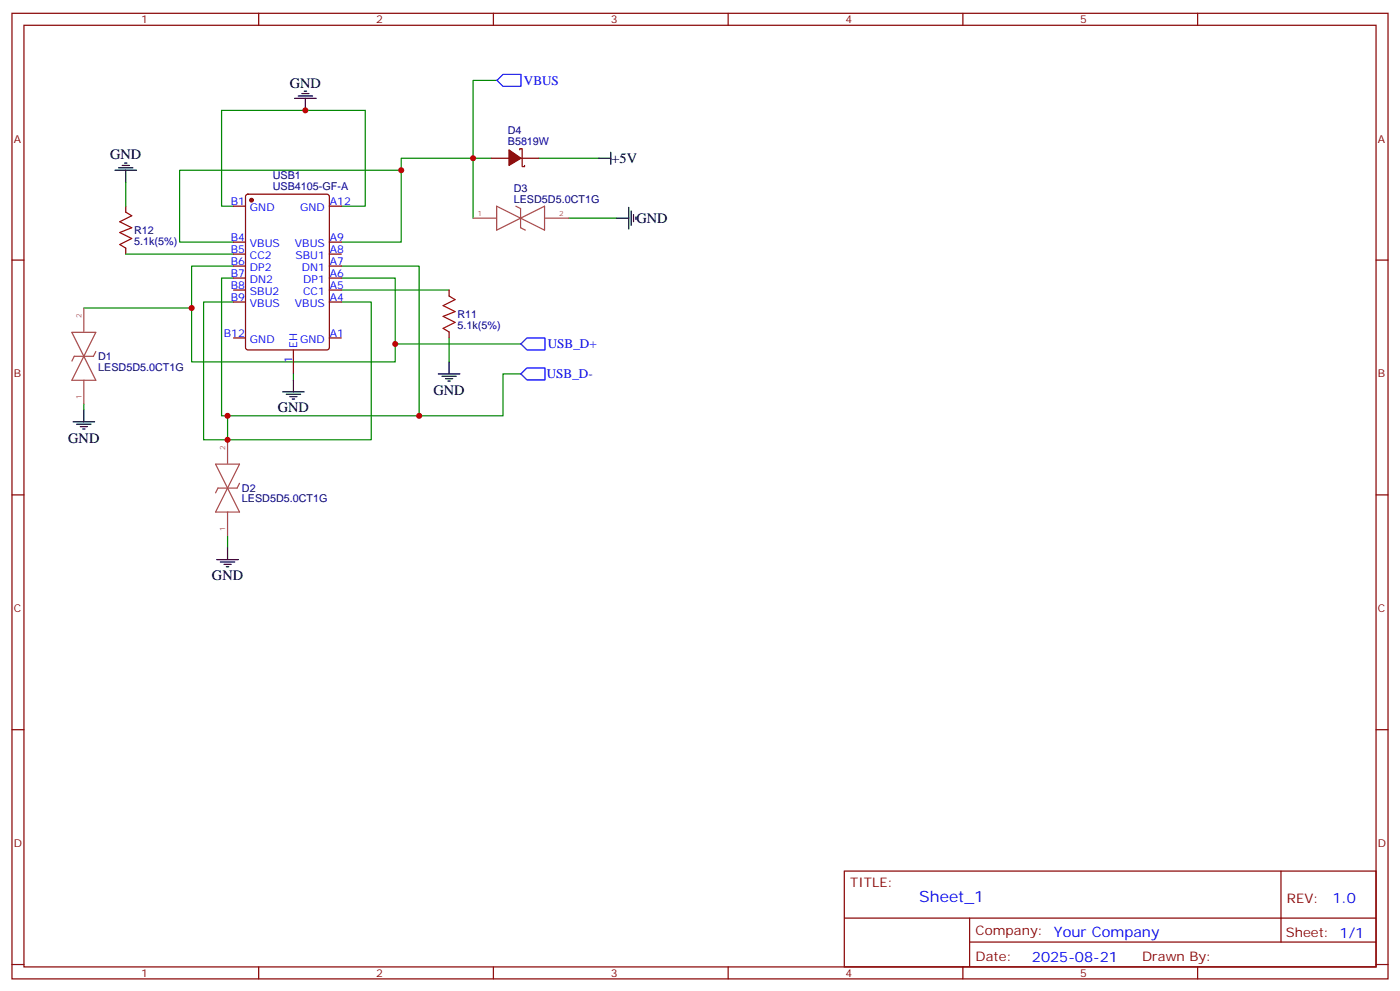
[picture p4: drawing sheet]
<svg xmlns="http://www.w3.org/2000/svg" width="412mm" height="292mm" viewBox="0 0 412 292" stroke-linecap="round" stroke-linejoin="round" font-family="sans-serif">
<g fill="none" stroke="#870000" stroke-width=".35">
<path d="M3.5 3.9h405.4v284.4h-405.4zM7.1 7.4h398.2v277.3h-398.2zM76.2 3.9v3.5M145.3 3.9v3.5M214.5 3.9v3.5M283.6 3.9v3.5M352.8 3.9v3.5M72.6 57.4l.4-.2h23.3l.7 .4v44.7l-.4 .7h-23.6l-.6-.4-.1-44.7zM144.6 46.6h5.3M153.1 44.1v-.3h.7v5.3h.7v-.4M153.5 46.6h5.2M3.5 76.6h3.6"/>
<path d="M37 60.7v1.8M37 73.1v1.7M68.8 60.7h3.5M68.8 71.3h3.5M68.8 74.8h3.5M68.8 78.4h3.5M97 60.7h3.5M97 71.3h3.5M97 74.8h3.5M97 78.4h3.5M405.3 76.6h3.6M68.8 81.9h3.5"/>
<path d="M68.8 85.4h3.5M68.8 88.9h3.5M68.8 99.5h3.5M97 81.9h3.5M97 85.4h3.5M97 88.9h3.5M97 99.5h3.5M132.3 85.4v1.8M132.3 97.8v1.7M86.4 103v7.1M3.5 145.7h3.6M405.3 145.7h3.6"/>
<path d="M3.5 214.9h3.6M405.3 214.9h3.6M248.7 256.5h156.6v28.2h-156.6zM377.3 256.5v20.9M248.7 270.4h156.5M285.6 277.4h119.6M285.6 270.4v14.1M3.5 284h3.6M76.2 284.7v3.6M145.3 284.7v3.6M214.5 284.7v3.6M283.6 284.7v3.6"/>
<path d="M352.8 284.7v3.6M405.3 284h3.6"/>
</g>
<g fill="none" stroke="#008700" stroke-width=".35">
<path d="M146.4 23.7h-7.1v22.9h-21.1v3.5M37 53.7v7M144.6 46.6h-5.3v17.6M158.7 46.6h17.7M37 74.8h31.8M68.8 78.4h-12.4v28.2h60v-24.7h-15.9M68.8 71.3h-15.9v-21.2h65.3v21.2h-17.7M68.8 60.7h-3.5v-28.2h42.3v28.2h-7.1M100.5 78.4h23v44h-58.2v-40.5h3.5M167.6 64.2h14.1M24.7 90.7h31.7M68.8 88.9h-8.8v40.6h49.4v-40.6h-8.9"/>
<path d="M100.5 85.4h31.8M132.3 99.5v7.1M24.7 118.9v1.8M86.4 110.1v1.8M116.4 101.3h37.1M153.5 110.1h-5.3v12.3h-24.7M67 122.4v7.1M67 157.7v3.6"/>
</g>
<g fill="none" stroke="#000" stroke-width=".35">
<path d="M86.8 29h6.3M87.8 28.3h4.3M88.9 27.6h2.1M89.6 26.8h.7M90 29v3.5M33.9 50.1h6.3M34.9 49.4h4.3M36 48.7h2.1M36.7 48h.7M37 50.1v3.6M176.4 46.6h3.5M179.9 44.8v3.6"/>
<path d="M181.7 64.2h3.5M185.2 61.1v6.3M185.9 62.1v4.3M186.6 63.2v2.1M187.3 63.9v.7M83.3 115.4h6.3M84.3 116.1h4.2M85.4 116.8h2.1M86.1 117.5h.7M86.4 111.9v3.5M129.1 110.1h6.4M130.2 110.8h4.2"/>
<path d="M131.2 111.5h2.1M131.9 112.2h.7M132.3 106.6v3.5M21.5 124.2h6.4M22.6 124.9h4.2M23.6 125.6h2.2M24.3 126.3h.7M24.7 120.7v3.5M63.9 164.8h6.3M64.9 165.5h4.2M66 166.2h2.1M66.7 166.9h.7"/>
<path d="M67 161.3v3.5"/>
</g>
<path d="M148.2 21.9h5.3v3.5h-5.3l-1.8-1.7zM153.5 110.1l1.7-1.8h5.3v3.6h-5.3zM153.5 101.3l1.7-1.8h5.3v3.5h-5.3z" fill="none" stroke="#00f" stroke-width=".35"/>
<g fill="#870000" stroke="#870000" stroke-width=".35">
<path d="M149.9 44.1l3.6 2.5-3.6 2.1z"/>
<circle cx="74.1" cy="58.9" r=".53"/>
</g>
<path d="M37 62.5l1.8 1-3.5 1.8 3.5 1.8-3.5 1.4 3.5 1.7-3.5 1.8 1.7 1.1M132.3 87.2l1.8 1-3.6 1.8 3.6 1.8-3.6 1.4 3.6 1.7-3.6 1.8 1.8 1.1" fill="none" stroke="#a10000" stroke-width=".35"/>
<path d="M139.3 64.2h7M146.3 60.7l14.1 7.1v-7.1l-14.1 7.1zM151.9 60.7l1.4 .7v5.7l1.5 .7M160.6 64.2h7M21.2 97.9l7 14.1h-7l7-14.1zM24.7 90.7v6.9M24.7 112v6.9M28.2 103.5l-.7 1.4h-5.6l-.7 1.4M63.5 136.7l7.1 14.1h-7.1l7.1-14.1zM67 129.5v6.9M67 150.8v6.9M70.6 142.3l-.8 1.4h-5.6l-.7 1.4" fill="none" stroke="#a64a4a" stroke-width=".35"/>
<g fill="#c00">
<circle cx="139.3" cy="46.6" r=".88"/>
<circle cx="118.2" cy="50.1" r=".88"/>
<circle cx="67" cy="129.5" r=".88"/>
<circle cx="123.5" cy="122.4" r=".88"/>
<circle cx="116.4" cy="101.3" r=".88"/>
<circle cx="67" cy="122.4" r=".88"/>
<circle cx="56.4" cy="90.7" r=".88"/>
<circle cx="90" cy="32.5" r=".88"/>
</g>
<text font-size="4.6" fill="#00f" x="270.8" y="265.5">Sheet_1</text>
<g font-size="4.2">
<text x="85.4" y="25.8">GND</text>
<text x="32.5" y="46.9">GND</text>
<text x="180.1" y="48">+5V</text>
<text x="187.5" y="65.7">GND</text>
<text x="127.7" y="116.2">GND</text>
<text x="81.8" y="121.5">GND</text>
<text x="20.1" y="130.3">GND</text>
<text x="62.4" y="170.9">GND</text>
</g>
<g font-size="4.2" fill="#00f">
<text x="392.5" y="265.8">1.0</text>
<text x="310.4" y="275.9">Your Company</text>
<text x="304" y="283.1">2025-08-21</text>
</g>
<g font-size="3.9" fill="#00f">
<text x="154.3" y="24.9">VBUS</text>
<text x="161.4" y="102.6">USB_D+</text>
<text x="161" y="111.4">USB_D-</text>
</g>
<g font-size="3.9" fill="#800">
<text x="250.5" y="261.1">TITLE:</text>
<text x="379.1" y="265.8">REV:</text>
<text x="287.4" y="275.3">Company:</text>
<text x="378.7" y="275.9">Sheet: 1/1</text>
<text x="287.4" y="283">Date:</text>
<text x="336.4" y="283.1">Drawn By:</text>
</g>
<g font-size="3.2" fill="#800">
<text x="41.6" y="6.9">1</text>
<text x="110.8" y="6.9">2</text>
<text x="179.9" y="6.9">3</text>
<text x="249.1" y="6.9">4</text>
<text x="318.2" y="6.9">5</text>
<text x="4.1" y="42">A</text>
<text x="405.9" y="42">A</text>
<text x="4.1" y="111.2">B</text>
<text x="405.9" y="111.2">B</text>
<text x="4.1" y="180.3">C</text>
<text x="405.9" y="180.3">C</text>
<text x="4.1" y="249.4">D</text>
<text x="405.9" y="249.4">D</text>
<text x="41.6" y="287.7">1</text>
<text x="110.8" y="287.7">2</text>
<text x="179.9" y="287.7">3</text>
<text x="249.1" y="287.7">4</text>
<text x="318.2" y="287.7">5</text>
</g>
<g font-size="3.2" fill="#000080">
<text x="149.6" y="39.5">D4</text>
<text x="149.6" y="42.7">B5819W</text>
<text x="80.4" y="52.8">USB1</text>
<text x="80.4" y="56">USB4105-GF-A</text>
<text x="151.4" y="59.7">LESD5D5.0CT1G</text>
<text x="151.4" y="56.5">D3</text>
<text x="39.5" y="68.9">R12</text>
<text x="39.5" y="72.1">5.1k(5%)</text>
<text x="134.8" y="93.6">R11</text>
<text x="134.8" y="96.8">5.1k(5%)</text>
<text x="28.9" y="106">D1</text>
<text x="28.9" y="109.2">LESD5D5.0CT1G</text>
<text x="71.3" y="148">LESD5D5.0CT1G</text>
<text x="71.3" y="144.8">D2</text>
</g>
<g font-size="3.2" fill="#00f">
<text x="68" y="60.4">B1</text>
<text x="73.6" y="62.1">GND</text>
<text x="88.4" y="62.1">GND</text>
<text x="97.2" y="60.4">A12</text>
<text x="68" y="70.9">B4</text>
<text x="97.2" y="70.9">A9</text>
<text x="68" y="74.5">B5</text>
<text x="68" y="78">B6</text>
<text x="73.6" y="72.7">VBUS</text>
<text x="73.6" y="76.2">CC2</text>
<text x="86.9" y="72.7">VBUS</text>
<text x="87" y="76.2">SBU1</text>
<text x="97.2" y="78">A7</text>
<text x="97.2" y="74.5">A8</text>
<text x="68" y="81.5">B7</text>
<text x="73.6" y="79.8">DP2</text>
<text x="73.6" y="83.3">DN2</text>
<text x="88.9" y="79.8">DN1</text>
<text x="89.3" y="83.3">DP1</text>
<text x="97.2" y="81.5">A6</text>
<text x="68" y="85.1">B8</text>
<text x="68" y="88.6">B9</text>
<text x="73.6" y="86.8">SBU2</text>
<text x="89.3" y="86.8">CC1</text>
<text x="97.2" y="88.6">A4</text>
<text x="97.2" y="85.1">A5</text>
<text x="73.6" y="90.3">VBUS</text>
<text x="86.9" y="90.3">VBUS</text>
<text x="65.9" y="99.2">B12</text>
<text x="73.6" y="100.9">GND</text>
<text x="88.4" y="100.9">GND</text>
<text x="97.2" y="99.2">A1</text>
<text x="86.1" y="106.8" transform="rotate(-90 86.1 106.8)">1</text>
<text x="87.5" y="102.3" transform="rotate(-90 87.5 102.3)">EH</text>
</g>
<g font-size="2.1" fill="#a54b4b">
<text x="140.7" y="63.5">1</text>
<text x="164.7" y="63.5">2</text>
<text x="24" y="93.6" transform="rotate(-90 24 93.6)">2</text>
<text x="24" y="117.6" transform="rotate(-90 24 117.6)">1</text>
<text x="66.3" y="132.4" transform="rotate(-90 66.3 132.4)">2</text>
<text x="66.3" y="156.4" transform="rotate(-90 66.3 156.4)">1</text>
</g>
</svg>
